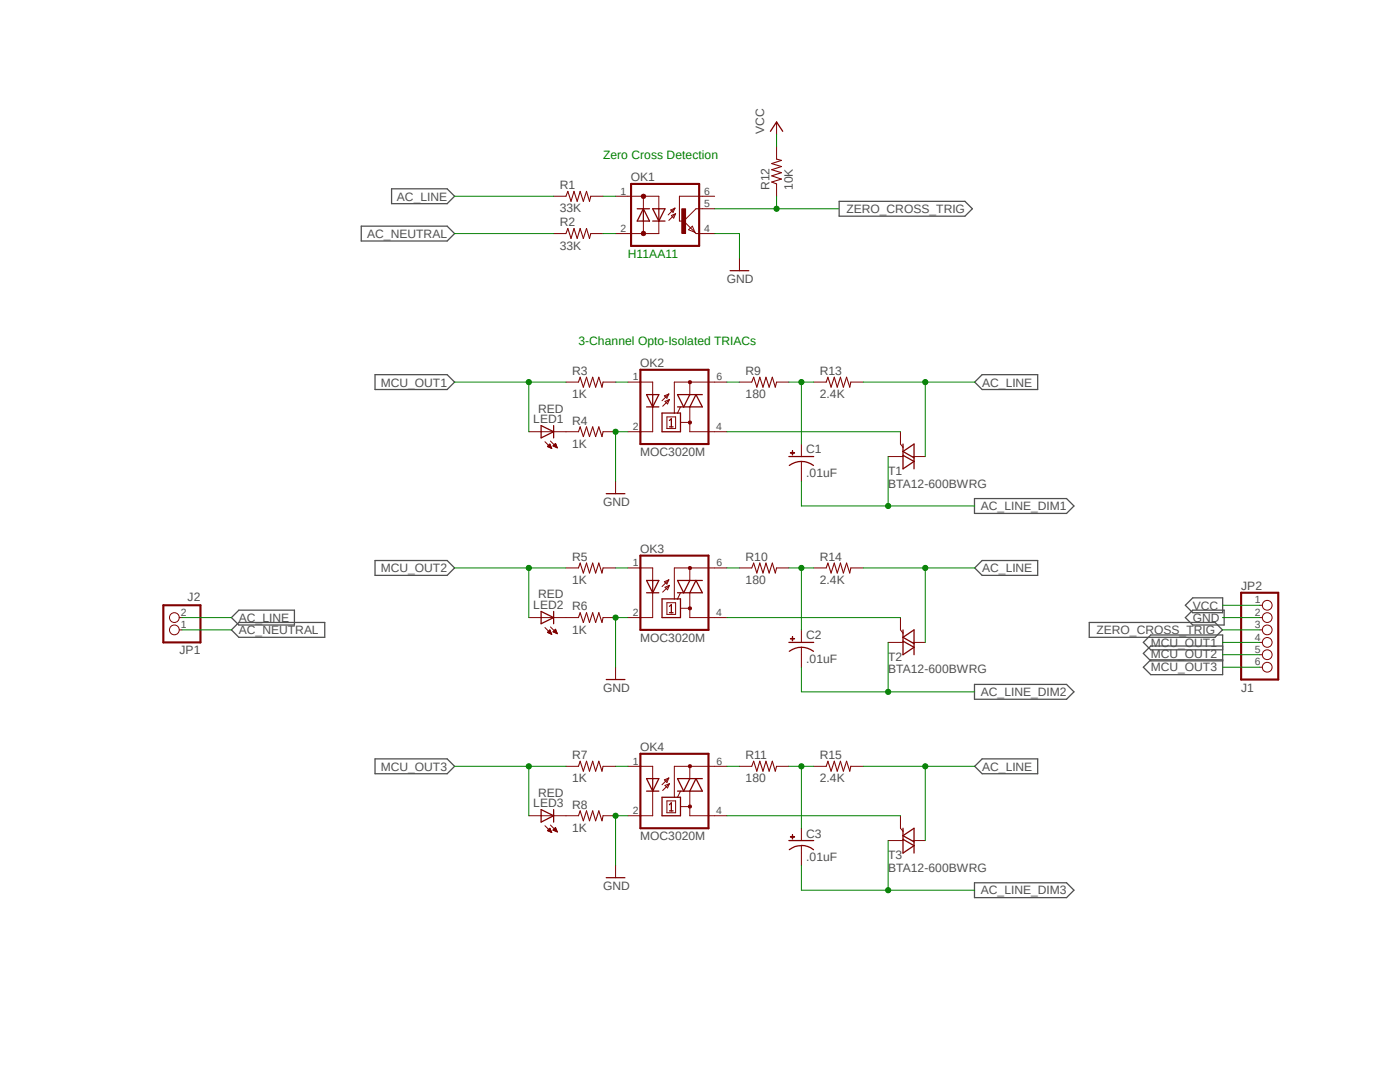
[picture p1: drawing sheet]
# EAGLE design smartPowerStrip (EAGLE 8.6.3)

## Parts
C1  .01uF  CPOL-USTT2D5  [TT2D5]
C2  .01uF  CPOL-USTT2D5  [TT2D5]
C3  .01uF  CPOL-USTT2D5  [TT2D5]
JP1  J2  PINHD-1X2  [1X02]
JP2  J1  PINHD-1X6  [1X06]
LED1  RED  LEDSFH480  [SFH480]
LED2  RED  LEDSFH480  [SFH480]
LED3  RED  LEDSFH480  [SFH480]
OK1  IL250  [DIL06]
OK2  MOC3020M  [DIL06]
OK3  MOC3020M  [DIL06]
OK4  MOC3020M  [DIL06]
R1  33K  R-US_0207/10  [0207/10]
R2  33K  R-US_0207/10  [0207/10]
R3  1K  R-US_0309/V  [0309V]
R4  1K  R-US_0309/V  [0309V]
R5  1K  R-US_0309/V  [0309V]
R6  1K  R-US_0309/V  [0309V]
R7  1K  R-US_0309/V  [0309V]
R8  1K  R-US_0309/V  [0309V]
R9  180  R-US_0309/V  [0309V]
R10  180  R-US_0309/V  [0309V]
R11  180  R-US_0309/V  [0309V]
R12  10K  R-US_0207/10  [0207/10]
R13  2.4K  R-US_0309/V  [0309V]
R14  2.4K  R-US_0309/V  [0309V]
R15  2.4K  R-US_0309/V  [0309V]
T1  BTA12-600BWRG  BT138-V  [TO220BV]
T2  BTA12-600BWRG  BT138-V  [TO220BV]
T3  BTA12-600BWRG  BT138-V  [TO220BV]

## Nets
AC_LINE [ACLow]: JP1.2 R1.1 R13.2 R14.2 R15.2 T1.T2(A2) T2.T2(A2) T3.T2(A2)
AC_LINE_DIM1 [ACLow]: C1.- T1.T1(A1)
AC_LINE_DIM2 [ACLow]: C2.- T2.T1(A1)
AC_LINE_DIM3 [ACLow]: C3.- T3.T1(A1)
AC_NEUTRAL [ACLow]: JP1.1 R2.1
AC_OUT1: C1.+ R9.2 R13.1
AC_OUT2: C2.+ R10.2 R14.1
AC_OUT3: C3.+ R11.2 R15.1
GND: JP2.2 OK1.4(E) OK2.2(C) OK3.2(C) OK4.2(C) R4.2 R6.2 R8.2
MCU_OUT1: JP2.4 LED1.A R3.1
MCU_OUT2: JP2.5 LED2.A R5.1
MCU_OUT3: JP2.6 LED3.A R7.1
N$1: OK3.6(A2) R10.1
N$2 [ACLow]: OK2.6(A2) R9.1
N$3 [ACLow]: OK1.2(AC2) R2.2
N$4: OK1.1(AC1) R1.2
N$5: OK3.1(A) R5.2
N$6: OK2.1(A) R3.2
N$7 [ACLow]: OK2.4(A1) T1.G
N$8 [ACLow]: OK3.4(A1) T2.G
N$9: LED2.K(C) R6.1
N$10: OK4.6(A2) R11.1
N$11: OK4.1(A) R7.2
N$12: LED1.K(C) R4.1
N$13 [ACLow]: OK4.4(A1) T3.G
N$14: LED3.K(C) R8.1
VCC: JP2.1 R12.2
ZERO_CROSS_TRIG: JP2.3 OK1.5(C) R12.1
Unconnected: OK1.6(B)

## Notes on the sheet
- Zero Cross Detection
- H11AA11
- 3-Channel Opto-Isolated TRIACs
